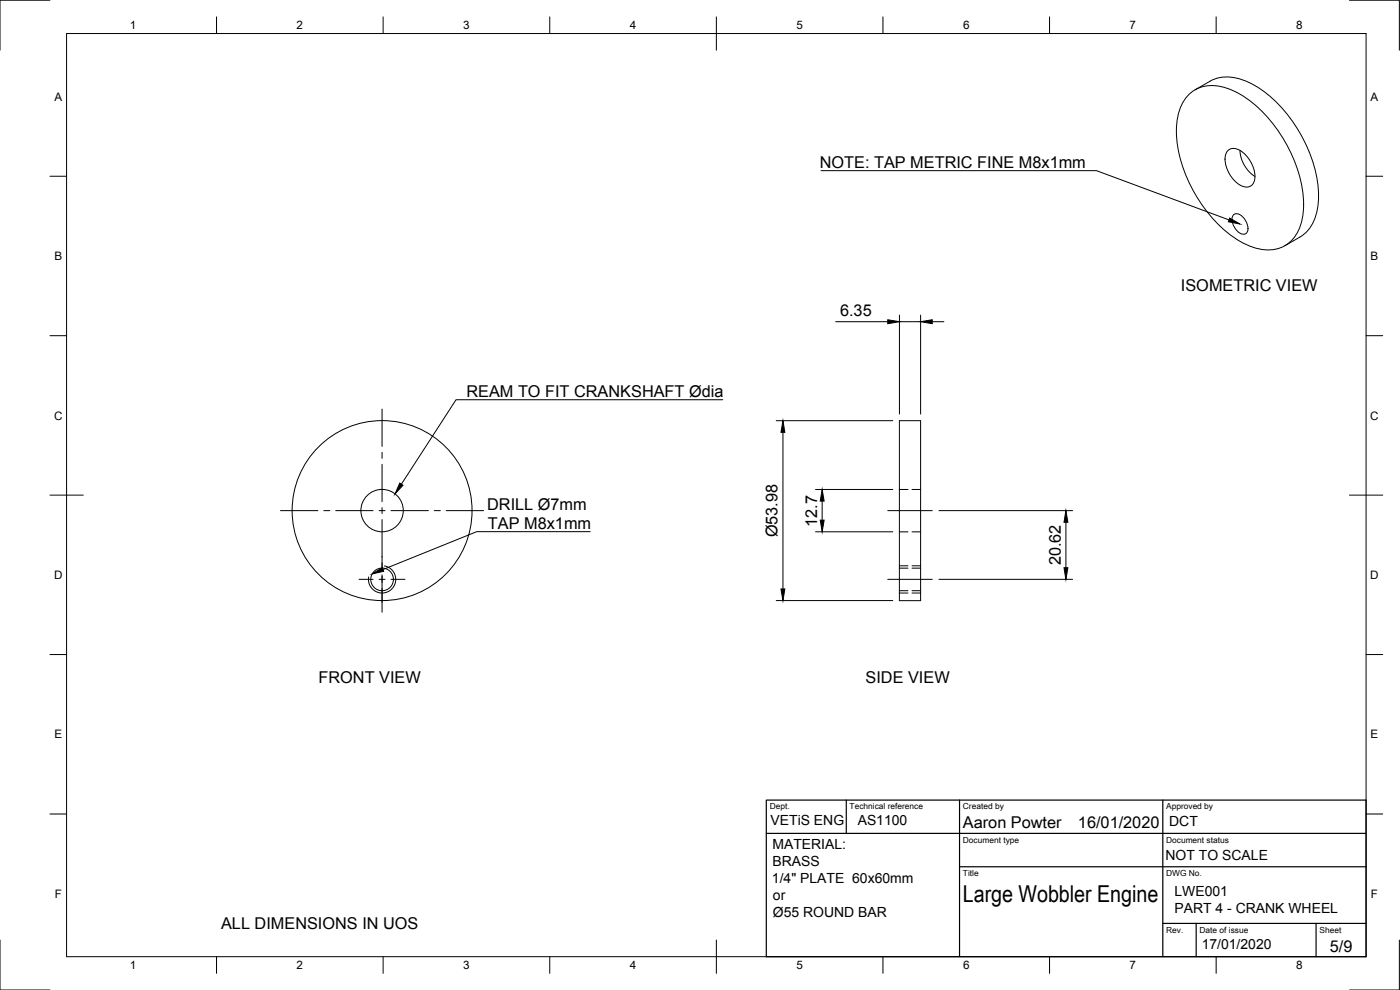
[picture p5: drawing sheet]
<svg xmlns="http://www.w3.org/2000/svg" width="420mm" height="297mm" viewBox="0 0 420 297" stroke-linecap="round" stroke-linejoin="round" font-family="sans-serif">
<!-- layer: Visible -->
<g fill="none" stroke="#000" stroke-width=".3">
<path d="M356.5 28.6a10.7 10.7 0 0 1 12.2-2 36.4 36.4 0 0 1 17.9 17.7 35.2 35.2 0 0 1 4.3 20.8 11 11 0 0 1-7.7 9.6 16.3 16.3 0 0 1-12.6-3.3 42.6 42.6 0 0 1-17.6-32.1 15.7 15.7 0 0 1 3.5-10.7zM358.6 27a15.7 15.7 0 0 1 9.8-3.9 23.6 23.6 0 0 1 15.1 8 42.9 42.9 0 0 1 12.2 26.8 15.2 15.2 0 0 1-4.5 12.5l-5.6 3.3M368.7 45a3.4 3.4 0 0 1 4.2 .6 9.2 9.2 0 0 1 3.5 9 2.62 2.62 0 0 1-4.3 .9 9.2 9.2 0 0 1-4.2-9.4zM372.1 45.1a9.9 9.9 0 0 0 4.5 7.8M370.3 64.4a2.21 2.21 0 0 1 2.9 .9 3.8 3.8 0 0 1 .8 4.7 2.21 2.21 0 0 1-2.9-.9 3.8 3.8 0 0 1-.8-4.7zM269.9 126.2h6.4v54h-6.4z"/>
<circle cx="114.7" cy="153.2" r="27"/>
<circle cx="114.7" cy="153.2" r="6.4"/>
<circle cx="114.7" cy="173.8" r="3.4"/>
</g>
<!-- layer: Visible Narrow -->
<path d="M115.4 169.8a4.1 4.1 0 0 1 3.3 4.7 4.1 4.1 0 0 1-4.7 3.4 4.1 4.1 0 0 1-3.4-4.8" fill="none" stroke="#000" stroke-width=".3"/>
<!-- layer: Hidden -->
<path d="M269.9 159.6h2.6M269.9 146.9h2.6M273.7 159.6h2.6M273.7 146.9h2.6M269.9 177.2h2.6M269.9 170.5h2.6M273.7 177.2h2.6M273.7 170.5h2.6" fill="none" stroke="#000" stroke-width=".3"/>
<!-- layer: Hidden Narrow -->
<path d="M269.9 177.9h2.6M269.9 169.8h2.6M273.7 177.9h2.6M273.7 169.8h2.6" fill="none" stroke="#000" stroke-width=".3"/>
<!-- layer: Border -->
<g fill="none" stroke="#000" stroke-width=".3">
<path d="M15 .1h-15v15M20 10.1h390v276.9h-390zM65 5.1v5M115 5.1v5M165 5.1v5M215 5.1v10M265 5.1v5M315 5.1v5M365 5.1v5M405 .1h15v15M15 52.9h5M410 52.9h5"/>
<path d="M15 100.7h5M410 100.7h5M15 148.6h10M405 148.6h10M15 196.4h5M410 196.4h5M15 244.2h5M410 244.2h5M0 282.1v14.9h15M65 287v5M115 287v5M165 287v5"/>
<path d="M215 282.1v9.9M265 287v5M315 287v5M365 287v5M420 282.1v14.9h-15"/>
</g>
<!-- layer: TitleBlock -->
<path d="M230 240.1h180v46.9h-180zM230 250h180M254 240.1v9.9M288 240.1v46.9M349 240.1v46.9M288 260.1h122M349 277.1h61M359 277.1v9.9M395 277.1v9.9" fill="none" stroke="#000" stroke-width=".36"/>
<!-- layer: Center Lines -->
<g fill="none" stroke="#000" stroke-width=".3">
<path d="M114.7 122.7v11.2M114.7 135.7v1.8M114.7 139.3v11.2M84.2 153.2h11.2M97.2 153.2h1.8M100.8 153.2h11.2M113.8 153.2h1.7M114.7 152.3v1.8M114.7 155.9v15.3M117.3 153.2h11.3M130.3 153.2h1.8M133.9 153.2h11.2"/>
<path d="M266.4 153.2h13.4M107.8 173.8h4.2M113.8 173.8h1.7M114.7 172.5v11.2M117.3 173.8h4.2M266.4 173.8h13.4"/>
</g>
<!-- layer: Dimensions -->
<g fill="none" stroke="#000" stroke-width=".3">
<path d="M250.8 96.5h15.6M269.9 94.5v29.7M269.9 96.5h6.4M276.3 94.5v29.7M279.8 96.5h3.5M233 126.2h34.9M235 129.7v47M244.8 146.9h23.1M244.8 159.6h23.1M246.7 150.4v5.7M281.8 153.2h40.1M319.9 156.7v13.6"/>
<path d="M281.8 173.8h40.1M233 180.2h34.9"/>
</g>
<path d="M266.4 95.9l3.5 .6-3.5 .6zM276.3 96.5l3.5-.6v1.2zM235 126.2l.5 3.5h-1.1zM246.7 146.9l.6 3.5h-1.1zM246.2 156.1h1.1l-.6 3.5zM319.9 153.2l.6 3.5h-1.2zM234.4 176.7h1.1l-.5 3.5zM319.3 170.3h1.2l-.6 3.5z" fill="#000" stroke="#000" stroke-width=".3"/>
<!-- layer: Annotations -->
<path d="M369 65.4l3.1 1.8-3.5-.7zM120 145l.9 .6-2.3 2.6zM111.7 172.2l3-1.9 .4 1.1z" fill="#000" stroke="#000" stroke-width=".3"/>
<path d="M246.4 51.2h82.7l39.8 14.8M216.9 119.9h-80l-16.4 25.4M177.1 159.5h-34l-28.2 11.4" fill="none" stroke="#000" stroke-width=".3"/>
<text font-size="7" x="289" y="270.6">Large Wobbler Engine</text>
<g font-size="4.9">
<text x="246" y="50.5">NOTE: TAP METRIC FINE M8x1mm</text>
<text x="354.4" y="87.3">ISOMETRIC VIEW</text>
<text x="252.1" y="95">6.35</text>
<text x="140" y="119.2">REAM TO FIT CRANKSHAFT Ødia</text>
<text x="146.2" y="153">DRILL Ø7mm</text>
<text x="146.5" y="158.8">TAP M8x1mm</text>
<text x="233.3" y="161.2" transform="rotate(-90 233.3 161.2)">Ø53.98</text>
<text x="245.3" y="158.1" transform="rotate(-90 245.3 158.1)">12.7</text>
<text x="318.3" y="169.6" transform="rotate(-90 318.3 169.6)">20.62</text>
<text x="95.6" y="205">FRONT VIEW</text>
<text x="259.8" y="205">SIDE VIEW</text>
<text x="289" y="248.5">Aaron Powter</text>
<text x="323.5" y="248.5">16/01/2020</text>
<text x="66.4" y="278.7">ALL DIMENSIONS IN UOS</text>
<text x="399.1" y="285.7">5/9</text>
</g>
<g font-size="4.2">
<text x="231.2" y="247.6">VETiS ENG</text>
<text x="257.4" y="247.6">AS1100</text>
<text x="350.9" y="247.7">DCT</text>
<text x="231.8" y="254.8">MATERIAL:</text>
<text x="349.8" y="257.9">NOT TO SCALE</text>
<text x="231.8" y="259.9">BRASS</text>
<text x="231.7" y="264.9">1/4&quot; PLATE 60x60mm</text>
<text x="232" y="269.9">or</text>
<text x="352.5" y="268.9">LWE001</text>
<text x="232" y="275">Ø55 ROUND BAR</text>
<text x="352.4" y="274">PART 4 - CRANK WHEEL</text>
<text x="360.6" y="284.7">17/01/2020</text>
</g>
<g font-size="3.5">
<text x="39" y="8.8">1</text>
<text x="89" y="8.8">2</text>
<text x="139" y="8.8">3</text>
<text x="189" y="8.8">4</text>
<text x="239" y="8.8">5</text>
<text x="289" y="8.8">6</text>
<text x="339" y="8.8">7</text>
<text x="389" y="8.8">8</text>
<text x="16.3" y="30.2">A</text>
<text x="411.3" y="30.2">A</text>
<text x="16.3" y="78">B</text>
<text x="411.3" y="78">B</text>
<text x="16.2" y="125.9">C</text>
<text x="411.2" y="125.9">C</text>
<text x="16.2" y="173.7">D</text>
<text x="411.2" y="173.7">D</text>
<text x="16.3" y="221.6">E</text>
<text x="411.3" y="221.6">E</text>
<text x="16.4" y="269.4">F</text>
<text x="411.4" y="269.4">F</text>
<text x="39" y="290.8">1</text>
<text x="89" y="290.8">2</text>
<text x="139" y="290.8">3</text>
<text x="189" y="290.8">4</text>
<text x="239" y="290.8">5</text>
<text x="289" y="290.8">6</text>
<text x="339" y="290.8">7</text>
<text x="389" y="290.8">8</text>
</g>
<g font-size="2.5">
<text x="231" y="242.9">Dept.</text>
<text x="255" y="242.9">Technical reference</text>
<text x="289" y="242.9">Created by</text>
<text x="350" y="242.9">Approved by</text>
<text x="289" y="252.8">Document type</text>
<text x="350" y="252.8">Document status</text>
<text x="289" y="262.9">Title</text>
<text x="350" y="262.9">DWG No.</text>
<text x="350" y="279.9">Rev.</text>
<text x="360" y="279.9">Date of issue</text>
<text x="396" y="279.9">Sheet</text>
</g>
</svg>
